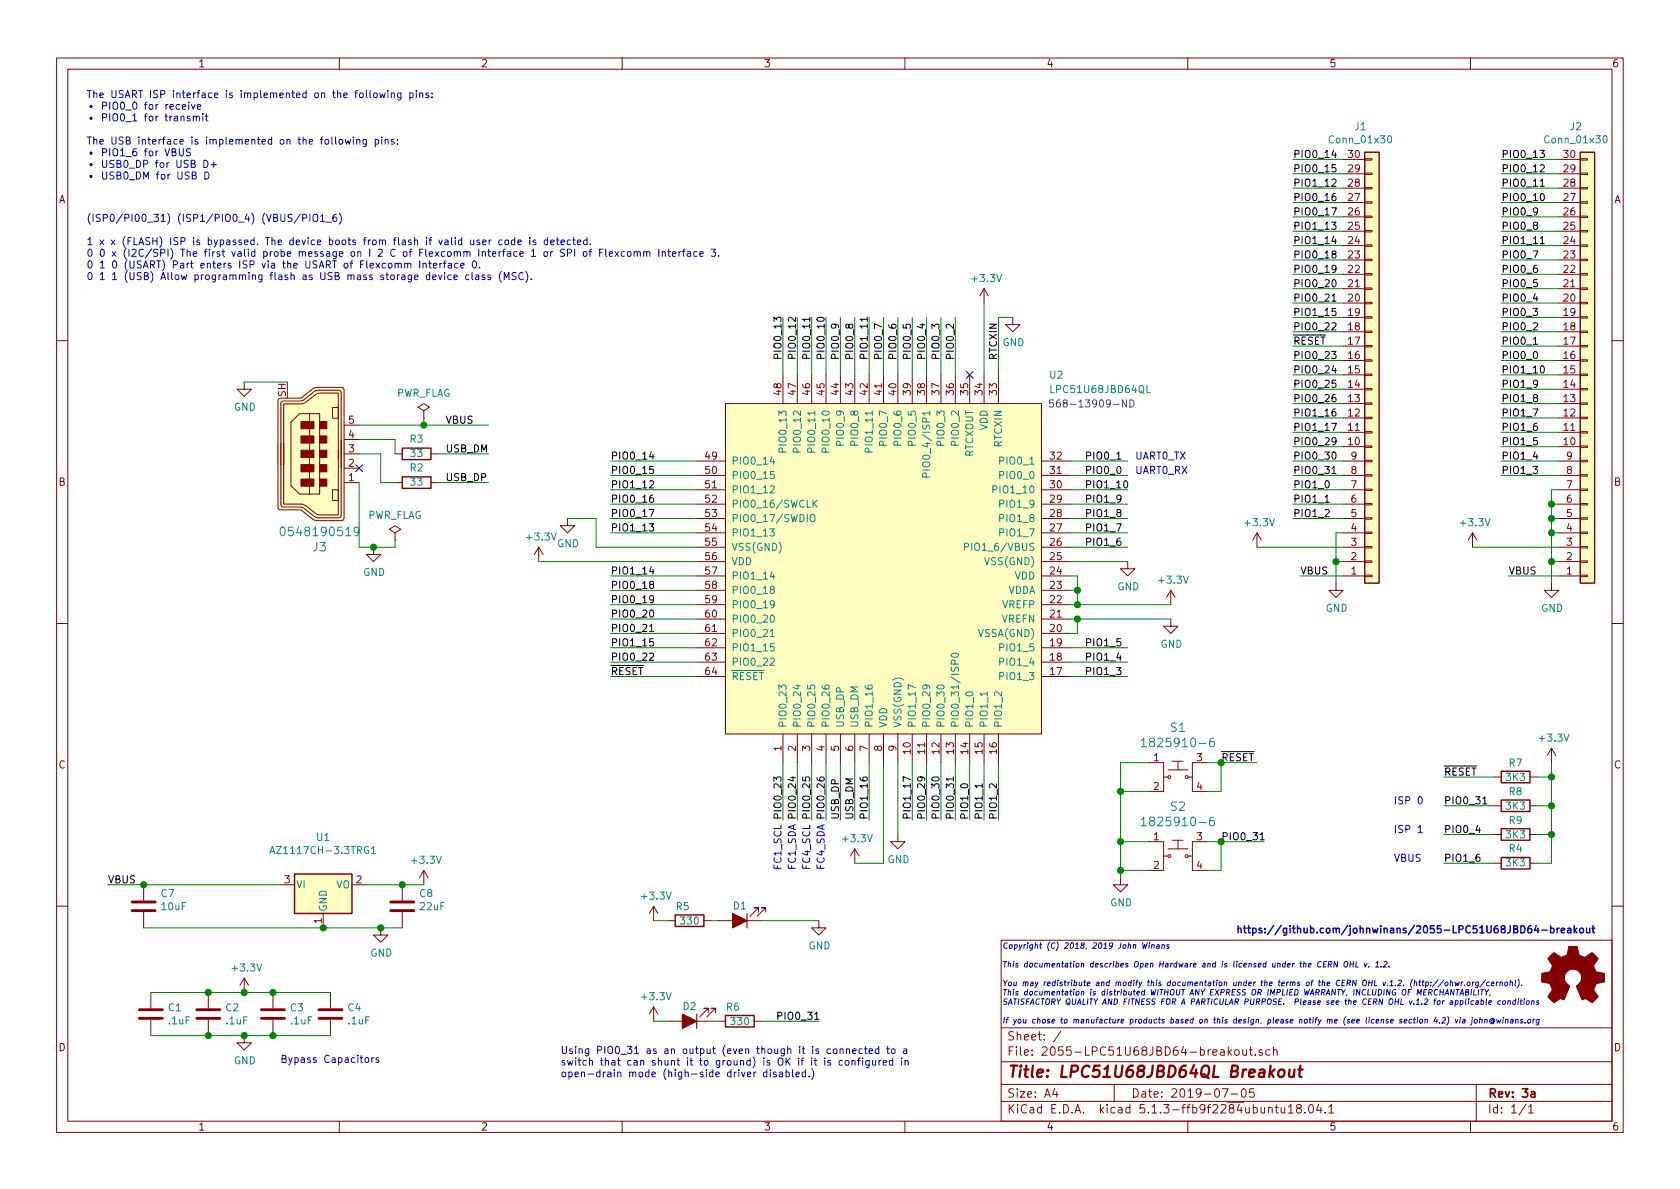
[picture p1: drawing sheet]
EESchema Schematic File Version 4
LIBS:2055-LPC51U68JBD64-breakout-cache
EELAYER 30 0
EELAYER END
$Descr A4 11693 8268
encoding utf-8
Sheet 1 1
Title "LPC51U68JBD64QL Breakout"
Date "2019-07-05"
Rev "3a"
Comp ""
Comment1 ""
Comment2 ""
Comment3 ""
Comment4 ""
$EndDescr
$Comp
L JWlib:LPC51U68 U2
U 1 1
P 6150 3900
F 0 "U2" H 7300 5200 50  0000 L CNN
F 1 "LPC51U68JBD64QL" H 7300 5100 50  0000 L CNN
F 2 "Package_QFP:TQFP-64_10x10mm_P0.5mm" H 5150 3200 50  0001 C CNN
F 3 "" H 5150 3200 50  0001 C CNN
F 4 "568-13909-ND" H 7600 5000 50  0000 C CNN "Digi-Key_PN"
	1    6150 3900
	1    0    0    -1  
$EndComp
$Comp
L power:GND #PWR010
U 1 1
P 7850 3900
F 0 "#PWR010" H 7850 3650 50  0001 C CNN
F 1 "GND" H 7855 3727 50  0000 C CNN
F 2 "" H 7850 3900 50  0001 C CNN
F 3 "" H 7850 3900 50  0001 C CNN
	1    7850 3900
	1    0    0    -1  
$EndComp
$Comp
L power:GND #PWR016
U 1 1
P 6250 5800
F 0 "#PWR016" H 6250 5550 50  0001 C CNN
F 1 "GND" H 6255 5627 50  0000 C CNN
F 2 "" H 6250 5800 50  0001 C CNN
F 3 "" H 6250 5800 50  0001 C CNN
	1    6250 5800
	1    0    0    -1  
$EndComp
$Comp
L power:GND #PWR05
U 1 1
P 3950 3600
F 0 "#PWR05" H 3950 3350 50  0001 C CNN
F 1 "GND" H 3955 3427 50  0000 C CNN
F 2 "" H 3950 3600 50  0001 C CNN
F 3 "" H 3950 3600 50  0001 C CNN
	1    3950 3600
	1    0    0    -1  
$EndComp
$Comp
L power:GND #PWR014
U 1 1
P 8150 4300
F 0 "#PWR014" H 8150 4050 50  0001 C CNN
F 1 "GND" H 8155 4127 50  0000 C CNN
F 2 "" H 8150 4300 50  0001 C CNN
F 3 "" H 8150 4300 50  0001 C CNN
	1    8150 4300
	1    0    0    -1  
$EndComp
$Comp
L power:+3.3V #PWR013
U 1 1
P 8150 4200
F 0 "#PWR013" H 8150 4050 50  0001 C CNN
F 1 "+3.3V" H 8165 4373 50  0000 C CNN
F 2 "" H 8150 4200 50  0001 C CNN
F 3 "" H 8150 4200 50  0001 C CNN
	1    8150 4200
	1    0    0    -1  
$EndComp
$Comp
L power:+3.3V #PWR017
U 1 1
P 5950 6000
F 0 "#PWR017" H 5950 5850 50  0001 C CNN
F 1 "+3.3V" H 5965 6173 50  0000 C CNN
F 2 "" H 5950 6000 50  0001 C CNN
F 3 "" H 5950 6000 50  0001 C CNN
	1    5950 6000
	1    0    0    -1  
$EndComp
$Comp
L power:+3.3V #PWR09
U 1 1
P 3750 3900
F 0 "#PWR09" H 3750 3750 50  0001 C CNN
F 1 "+3.3V" H 3765 4073 50  0000 C CNN
F 2 "" H 3750 3900 50  0001 C CNN
F 3 "" H 3750 3900 50  0001 C CNN
	1    3750 3900
	1    0    0    -1  
$EndComp
$Comp
L power:+3.3V #PWR01
U 1 1
P 6850 2100
F 0 "#PWR01" H 6850 1950 50  0001 C CNN
F 1 "+3.3V" H 6865 2273 50  0000 C CNN
F 2 "" H 6850 2100 50  0001 C CNN
F 3 "" H 6850 2100 50  0001 C CNN
	1    6850 2100
	1    0    0    -1  
$EndComp
Text Label 4250 3600 0    50   ~ 0
PIO0_17
Text Label 4250 3500 0    50   ~ 0
PIO0_16
Text Label 4250 4000 0    50   ~ 0
PIO1_14
Text Label 4250 4100 0    50   ~ 0
PIO0_18
Text Label 4250 4200 0    50   ~ 0
PIO0_19
Wire Wire Line
	4850 3600 4250 3600
Wire Wire Line
	4850 3500 4250 3500
Wire Wire Line
	4850 4000 4250 4000
Wire Wire Line
	4850 4100 4250 4100
Wire Wire Line
	4850 4200 4250 4200
Text Label 4250 4300 0    50   ~ 0
PIO0_20
Text Label 4250 4400 0    50   ~ 0
PIO0_21
Text Label 4250 4500 0    50   ~ 0
PIO1_15
Text Label 4250 4600 0    50   ~ 0
PIO0_22
Text Label 4250 4700 0    50   ~ 0
~RESET~
Wire Wire Line
	4850 4300 4250 4300
Wire Wire Line
	4250 4400 4850 4400
Wire Wire Line
	4850 4500 4250 4500
Wire Wire Line
	4250 4600 4850 4600
Wire Wire Line
	4850 4700 4250 4700
Text Label 5450 5700 1    50   ~ 0
PIO0_23
Text Label 5550 5700 1    50   ~ 0
PIO0_24
Text Label 5650 5700 1    50   ~ 0
PIO0_25
Text Label 5750 5700 1    50   ~ 0
PIO0_26
Text Label 5850 5700 1    50   ~ 0
USB_DP
Text Label 5950 5700 1    50   ~ 0
USB_DM
Text Label 6050 5700 1    50   ~ 0
PIO1_16
Text Label 6350 5700 1    50   ~ 0
PIO1_17
Text Label 6450 5700 1    50   ~ 0
PIO0_29
Text Label 6550 5700 1    50   ~ 0
PIO0_30
Text Label 6650 5700 1    50   ~ 0
PIO0_31
Text Label 6750 5700 1    50   ~ 0
PIO1_0
Text Label 6850 5700 1    50   ~ 0
PIO1_1
Text Label 6950 5700 1    50   ~ 0
PIO1_2
Wire Wire Line
	6950 5300 6950 5700
Wire Wire Line
	6850 5300 6850 5700
Wire Wire Line
	6750 5300 6750 5700
Wire Wire Line
	6650 5300 6650 5700
Wire Wire Line
	6550 5300 6550 5700
Wire Wire Line
	6450 5300 6450 5700
Wire Wire Line
	6350 5300 6350 5700
Wire Wire Line
	6250 5300 6250 5800
Wire Wire Line
	6150 5300 6150 6000
Wire Wire Line
	6150 6000 5950 6000
Wire Wire Line
	6050 5300 6050 5700
Wire Wire Line
	5950 5300 5950 5700
Wire Wire Line
	5850 5300 5850 5700
Wire Wire Line
	5750 5300 5750 5700
Wire Wire Line
	5650 5300 5650 5700
Wire Wire Line
	5550 5300 5550 5700
Wire Wire Line
	5450 5300 5450 5700
Wire Wire Line
	4850 3900 3750 3900
Wire Wire Line
	4850 3800 4150 3800
Wire Wire Line
	4150 3800 4150 3600
Wire Wire Line
	4150 3600 3950 3600
Wire Wire Line
	4850 3700 4250 3700
Wire Wire Line
	4850 3400 4250 3400
Wire Wire Line
	7450 4200 7500 4200
Wire Wire Line
	7450 3900 7850 3900
Wire Wire Line
	7450 4300 7500 4300
Text Label 7550 4700 0    50   ~ 0
PIO1_3
Text Label 7550 4600 0    50   ~ 0
PIO1_4
Text Label 7550 4500 0    50   ~ 0
PIO1_5
Text Label 7550 3800 0    50   ~ 0
PIO1_6
Text Label 7550 3700 0    50   ~ 0
PIO1_7
Text Label 7550 3600 0    50   ~ 0
PIO1_8
Text Label 7550 3500 0    50   ~ 0
PIO1_9
Text Label 7550 3400 0    50   ~ 0
PIO1_10
Text Label 7550 3300 0    50   ~ 0
PIO0_0
Text Label 7550 3200 0    50   ~ 0
PIO0_1
Wire Wire Line
	7450 4700 7850 4700
Wire Wire Line
	7450 4600 7850 4600
Wire Wire Line
	7450 4500 7850 4500
Wire Wire Line
	7450 3800 7850 3800
Wire Wire Line
	7450 3700 7850 3700
Wire Wire Line
	7450 3600 7850 3600
Wire Wire Line
	7450 3500 7850 3500
Wire Wire Line
	7450 3400 7850 3400
Wire Wire Line
	7450 3300 7850 3300
Wire Wire Line
	7450 3200 7850 3200
Text Label 6950 2500 1    50   ~ 0
RTCXIN
Text Label 6650 2500 1    50   ~ 0
PIO0_2
Text Label 6550 2500 1    50   ~ 0
PIO0_3
Text Label 6450 2500 1    50   ~ 0
PIO0_4
Text Label 6350 2500 1    50   ~ 0
PIO0_5
Text Label 6250 2500 1    50   ~ 0
PIO0_6
Text Label 6150 2500 1    50   ~ 0
PIO0_7
Text Label 6050 2500 1    50   ~ 0
PIO1_11
Text Label 5950 2500 1    50   ~ 0
PIO0_8
Text Label 5850 2500 1    50   ~ 0
PIO0_9
Text Label 5750 2500 1    50   ~ 0
PIO0_10
Text Label 5650 2500 1    50   ~ 0
PIO0_11
Text Label 5550 2500 1    50   ~ 0
PIO0_12
Text Label 5450 2500 1    50   ~ 0
PIO0_13
Text Label 4250 3200 0    50   ~ 0
PIO0_14
Text Label 4250 3300 0    50   ~ 0
PIO0_15
Text Label 9000 1300 0    50   ~ 0
PIO1_12
Text Label 4250 3700 0    50   ~ 0
PIO1_13
Wire Wire Line
	4250 3300 4850 3300
Wire Wire Line
	4250 3200 4850 3200
Wire Wire Line
	5450 2200 5450 2600
Wire Wire Line
	5550 2200 5550 2600
Wire Wire Line
	5650 2200 5650 2600
Wire Wire Line
	5750 2200 5750 2600
Wire Wire Line
	5850 2200 5850 2600
Wire Wire Line
	5950 2200 5950 2600
Wire Wire Line
	6050 2200 6050 2600
Wire Wire Line
	6150 2200 6150 2600
Wire Wire Line
	6250 2200 6250 2600
Wire Wire Line
	6350 2200 6350 2600
Wire Wire Line
	6450 2200 6450 2600
Wire Wire Line
	6550 2200 6550 2600
Wire Wire Line
	6650 2200 6650 2600
Wire Wire Line
	6850 2100 6850 2600
$Comp
L Connector_Generic:Conn_01x30 J1
U 1 1
P 9550 2600
F 0 "J1" H 9470 875 50  0000 C CNN
F 1 "Conn_01x30" H 9470 966 50  0000 C CNN
F 2 "Connector_PinHeader_2.54mm:PinHeader_1x30_P2.54mm_Vertical" H 9550 2600 50  0001 C CNN
F 3 "~" H 9550 2600 50  0001 C CNN
F 4 "S1211EC-30-ND" H 9550 2600 50  0001 C CNN "Digi-Key_PN"
	1    9550 2600
	1    0    0    1   
$EndComp
$Comp
L Connector_Generic:Conn_01x30 J2
U 1 1
P 11050 2600
F 0 "J2" H 10970 875 50  0000 C CNN
F 1 "Conn_01x30" H 10970 966 50  0000 C CNN
F 2 "Connector_PinHeader_2.54mm:PinHeader_1x30_P2.54mm_Vertical" H 11050 2600 50  0001 C CNN
F 3 "~" H 11050 2600 50  0001 C CNN
F 4 "S1211EC-30-ND" H 11050 2600 50  0001 C CNN "Digi-Key_PN"
	1    11050 2600
	1    0    0    1   
$EndComp
$Comp
L Device:C C?
U 1 1
P 1450 7050
AR Path="/5BBE5CCD/5BBEC62A" Ref="C?"  Part="1" 
AR Path="/5BBEC62A" Ref="C2"  Part="1" 
AR Path="/5CF9559A/5BBEC62A" Ref="C?"  Part="1" 
F 0 "C2" H 1565 7096 50  0000 L CNN
F 1 ".1uF" H 1565 7005 50  0000 L CNN
F 2 "Capacitor_SMD:C_0603_1608Metric_Pad1.05x0.95mm_HandSolder" H 1488 6900 50  0001 C CNN
F 3 "~" H 1450 7050 50  0001 C CNN
F 4 "445-6854-1-ND" H 1450 7050 50  0001 C CNN "Digi-Key_PN"
	1    1450 7050
	1    0    0    -1  
$EndComp
$Comp
L Device:C C?
U 1 1
P 1900 7050
AR Path="/5BBE5CCD/5BBEC632" Ref="C?"  Part="1" 
AR Path="/5BBEC632" Ref="C3"  Part="1" 
AR Path="/5CF9559A/5BBEC632" Ref="C?"  Part="1" 
F 0 "C3" H 2015 7096 50  0000 L CNN
F 1 ".1uF" H 2015 7005 50  0000 L CNN
F 2 "Capacitor_SMD:C_0603_1608Metric_Pad1.05x0.95mm_HandSolder" H 1938 6900 50  0001 C CNN
F 3 "~" H 1900 7050 50  0001 C CNN
F 4 "445-6854-1-ND" H 1900 7050 50  0001 C CNN "Digi-Key_PN"
	1    1900 7050
	1    0    0    -1  
$EndComp
$Comp
L Device:C C?
U 1 1
P 2300 7050
AR Path="/5BBE5CCD/5BBEC63A" Ref="C?"  Part="1" 
AR Path="/5BBEC63A" Ref="C4"  Part="1" 
AR Path="/5CF9559A/5BBEC63A" Ref="C?"  Part="1" 
F 0 "C4" H 2415 7096 50  0000 L CNN
F 1 ".1uF" H 2415 7005 50  0000 L CNN
F 2 "Capacitor_SMD:C_0603_1608Metric_Pad1.05x0.95mm_HandSolder" H 2338 6900 50  0001 C CNN
F 3 "~" H 2300 7050 50  0001 C CNN
F 4 "445-6854-1-ND" H 2300 7050 50  0001 C CNN "Digi-Key_PN"
	1    2300 7050
	1    0    0    -1  
$EndComp
$Comp
L power:+3.3V #PWR?
U 1 1
P 1700 6900
AR Path="/5BBE5CCD/5BBEC647" Ref="#PWR?"  Part="1" 
AR Path="/5BBEC647" Ref="#PWR02"  Part="1" 
AR Path="/5CF9559A/5BBEC647" Ref="#PWR?"  Part="1" 
F 0 "#PWR02" H 1700 6750 50  0001 C CNN
F 1 "+3.3V" H 1715 7073 50  0000 C CNN
F 2 "" H 1700 6900 50  0001 C CNN
F 3 "" H 1700 6900 50  0001 C CNN
	1    1700 6900
	1    0    0    -1  
$EndComp
$Comp
L power:GND #PWR?
U 1 1
P 1700 7200
AR Path="/5BBE5CCD/5BBEC64F" Ref="#PWR?"  Part="1" 
AR Path="/5BBEC64F" Ref="#PWR03"  Part="1" 
AR Path="/5CF9559A/5BBEC64F" Ref="#PWR?"  Part="1" 
F 0 "#PWR03" H 1700 6950 50  0001 C CNN
F 1 "GND" H 1705 7027 50  0000 C CNN
F 2 "" H 1700 7200 50  0001 C CNN
F 3 "" H 1700 7200 50  0001 C CNN
	1    1700 7200
	1    0    0    -1  
$EndComp
Text Notes 1950 7400 0    50   ~ 0
Bypass Capacitors
Text Notes 6975 7125 0    39   Italic 0
Copyright (C) 2018, 2019 John Winans\n\nThis documentation describes Open Hardware and is licensed under the CERN OHL v. 1.2.\n\nYou may redistribute and modify this documentation under the terms of the CERN OHL v.1.2. (http://ohwr.org/cernohl). \nThis documentation is distributed WITHOUT ANY EXPRESS OR IMPLIED WARRANTY, INCLUDING OF MERCHANTABILITY, \nSATISFACTORY QUALITY AND FITNESS FOR A PARTICULAR PURPOSE.  Please see the CERN OHL v.1.2 for applicable conditions\n\nIf you chose to manufacture products based on this design, please notify me (see license section 4.2) via john@winans.org\n
Text Notes 600  1250 0    50   ~ 0
The USART ISP interface is implemented on the following pins:\n• PIO0_0 for receive\n• PIO0_1 for transmit\n\nThe USB interface is implemented on the following pins:\n• PIO1_6 for VBUS\n• USB0_DP for USB D+\n• USB0_DM for USB D
$Comp
L Device:R R?
U 1 1
P 2900 3350
AR Path="/5BBE5CCD/5BC373D6" Ref="R?"  Part="1" 
AR Path="/5BC373D6" Ref="R2"  Part="1" 
AR Path="/5CF9559A/5BC373D6" Ref="R?"  Part="1" 
F 0 "R2" V 3000 3350 50  0000 C CNN
F 1 "33" V 2900 3350 50  0000 C CNN
F 2 "Resistor_SMD:R_0603_1608Metric_Pad1.05x0.95mm_HandSolder" V 2830 3350 50  0001 C CNN
F 3 "~" H 2900 3350 50  0001 C CNN
F 4 "311-33.0HRCT-ND" H 2900 3350 50  0001 C CNN "Digi-Key_PN"
	1    2900 3350
	0    -1   -1   0   
$EndComp
$Comp
L Device:R R?
U 1 1
P 2900 3150
AR Path="/5BBE5CCD/5BC375C1" Ref="R?"  Part="1" 
AR Path="/5BC375C1" Ref="R3"  Part="1" 
AR Path="/5CF9559A/5BC375C1" Ref="R?"  Part="1" 
F 0 "R3" V 3000 3150 50  0000 C CNN
F 1 "33" V 2900 3150 50  0000 C CNN
F 2 "Resistor_SMD:R_0603_1608Metric_Pad1.05x0.95mm_HandSolder" V 2830 3150 50  0001 C CNN
F 3 "~" H 2900 3150 50  0001 C CNN
F 4 "311-33.0HRCT-ND" H 2900 3150 50  0001 C CNN "Digi-Key_PN"
	1    2900 3150
	0    -1   -1   0   
$EndComp
$Comp
L Device:R R?
U 1 1
P 10550 6000
AR Path="/5BBE5CCD/5BC3D867" Ref="R?"  Part="1" 
AR Path="/5BC3D867" Ref="R4"  Part="1" 
AR Path="/5CF9559A/5BC3D867" Ref="R?"  Part="1" 
F 0 "R4" V 10650 6000 50  0000 C CNN
F 1 "3K3" V 10550 6000 50  0000 C CNN
F 2 "Resistor_SMD:R_0603_1608Metric_Pad1.05x0.95mm_HandSolder" V 10480 6000 50  0001 C CNN
F 3 "~" H 10550 6000 50  0001 C CNN
F 4 "311-3.30KHRCT-ND" H 10550 6000 50  0001 C CNN "Digi-Key_PN"
	1    10550 6000
	0    -1   -1   0   
$EndComp
Text Label 3100 3350 0    50   ~ 0
USB_DP
Text Label 3100 3150 0    50   ~ 0
USB_DM
Wire Wire Line
	3050 3150 3400 3150
Wire Wire Line
	3050 3350 3400 3350
Text Label 10050 6000 0    50   ~ 0
PIO1_6
$Comp
L power:GND #PWR06
U 1 1
P 2600 3800
F 0 "#PWR06" H 2600 3550 50  0001 C CNN
F 1 "GND" H 2605 3627 50  0000 C CNN
F 2 "" H 2600 3800 50  0001 C CNN
F 3 "" H 2600 3800 50  0001 C CNN
	1    2600 3800
	1    0    0    -1  
$EndComp
Text Label 3100 2950 0    50   ~ 0
VBUS
$Comp
L Device:LED_ALT D?
U 1 1
P 5150 6400
AR Path="/5BBE5CCD/5BCE6F1D" Ref="D?"  Part="1" 
AR Path="/5BCE6F1D" Ref="D1"  Part="1" 
AR Path="/5CF9559A/5BCE6F1D" Ref="D?"  Part="1" 
F 0 "D1" H 5150 6300 50  0000 C CNN
F 1 "LED_ALT" H 5142 6236 50  0001 C CNN
F 2 "LED_SMD:LED_0603_1608Metric_Pad1.05x0.95mm_HandSolder" H 5150 6400 50  0001 C CNN
F 3 "~" H 5150 6400 50  0001 C CNN
F 4 "732-12017-1-ND" H 5150 6400 50  0001 C CNN "Digi-Key_PN"
	1    5150 6400
	-1   0    0    1   
$EndComp
$Comp
L Device:R R?
U 1 1
P 4800 6400
AR Path="/5BBE5CCD/5BCE6F25" Ref="R?"  Part="1" 
AR Path="/5BCE6F25" Ref="R5"  Part="1" 
AR Path="/5CF9559A/5BCE6F25" Ref="R?"  Part="1" 
F 0 "R5" V 4700 6300 50  0000 L CNN
F 1 "330" V 4800 6400 50  0000 C CNN
F 2 "Resistor_SMD:R_0603_1608Metric_Pad1.05x0.95mm_HandSolder" V 4730 6400 50  0001 C CNN
F 3 "~" H 4800 6400 50  0001 C CNN
F 4 "311-330HRCT-ND" H 4800 6400 50  0001 C CNN "Digi-Key_PN"
	1    4800 6400
	0    1    1    0   
$EndComp
$Comp
L power:+3.3V #PWR019
U 1 1
P 4550 6400
F 0 "#PWR019" H 4550 6250 50  0001 C CNN
F 1 "+3.3V" H 4565 6573 50  0000 C CNN
F 2 "" H 4550 6400 50  0001 C CNN
F 3 "" H 4550 6400 50  0001 C CNN
	1    4550 6400
	1    0    0    -1  
$EndComp
Wire Wire Line
	4550 6400 4650 6400
Wire Wire Line
	5300 6400 5700 6400
$Comp
L power:GND #PWR020
U 1 1
P 5700 6400
F 0 "#PWR020" H 5700 6150 50  0001 C CNN
F 1 "GND" H 5705 6227 50  0000 C CNN
F 2 "" H 5700 6400 50  0001 C CNN
F 3 "" H 5700 6400 50  0001 C CNN
	1    5700 6400
	1    0    0    -1  
$EndComp
Text Notes 600  1950 0    50   ~ 0
(ISP0/PI00_31) (ISP1/PIO0_4) (VBUS/PIO1_6)\n\n1 x x (FLASH) ISP is bypassed. The device boots from flash if valid user code is detected.\n0 0 x (I2C/SPI) The first valid probe message on I 2 C of Flexcomm Interface 1 or SPI of Flexcomm Interface 3.\n0 1 0 (USART) Part enters ISP via the USART of Flexcomm Interface 0.\n0 1 1 (USB) Allow programming flash as USB mass storage device class (MSC).
$Comp
L power:+3.3V #PWR015
U 1 1
P 10800 5300
F 0 "#PWR015" H 10800 5150 50  0001 C CNN
F 1 "+3.3V" H 10815 5473 50  0000 C CNN
F 2 "" H 10800 5300 50  0001 C CNN
F 3 "" H 10800 5300 50  0001 C CNN
	1    10800 5300
	1    0    0    -1  
$EndComp
Text Label 9000 1100 0    50   ~ 0
PIO0_14
Wire Wire Line
	9000 1100 9350 1100
Text Label 9000 1200 0    50   ~ 0
PIO0_15
Wire Wire Line
	9000 1200 9350 1200
Text Label 4250 3400 0    50   ~ 0
PIO1_12
Text Label 9000 1500 0    50   ~ 0
PIO0_17
Text Label 9000 1400 0    50   ~ 0
PIO0_16
Text Label 9000 1600 0    50   ~ 0
PIO1_13
Text Label 9000 1700 0    50   ~ 0
PIO1_14
Text Label 9000 1800 0    50   ~ 0
PIO0_18
Text Label 9000 1900 0    50   ~ 0
PIO0_19
Text Label 9000 2000 0    50   ~ 0
PIO0_20
Text Label 9000 2100 0    50   ~ 0
PIO0_21
Text Label 9000 2200 0    50   ~ 0
PIO1_15
Text Label 9000 2300 0    50   ~ 0
PIO0_22
Text Label 9000 2400 0    50   ~ 0
~RESET~
Wire Wire Line
	9000 1300 9350 1300
Text Label 9000 2500 0    50   ~ 0
PIO0_23
Text Label 9000 2600 0    50   ~ 0
PIO0_24
Text Label 9000 2700 0    50   ~ 0
PIO0_25
Text Label 9000 2800 0    50   ~ 0
PIO0_26
Text Label 9000 2900 0    50   ~ 0
PIO1_16
Text Label 9000 3000 0    50   ~ 0
PIO1_17
Text Label 9000 3100 0    50   ~ 0
PIO0_29
Text Label 9000 3200 0    50   ~ 0
PIO0_30
Text Label 9000 3300 0    50   ~ 0
PIO0_31
Text Label 9000 3400 0    50   ~ 0
PIO1_0
Text Label 9000 3500 0    50   ~ 0
PIO1_1
Text Label 9000 3600 0    50   ~ 0
PIO1_2
$Comp
L Device:C C?
U 1 1
P 1050 7050
AR Path="/5BBE5CCD/5BDADD44" Ref="C?"  Part="1" 
AR Path="/5BDADD44" Ref="C1"  Part="1" 
AR Path="/5CF9559A/5BDADD44" Ref="C?"  Part="1" 
F 0 "C1" H 1165 7096 50  0000 L CNN
F 1 ".1uF" H 1165 7005 50  0000 L CNN
F 2 "Capacitor_SMD:C_0603_1608Metric_Pad1.05x0.95mm_HandSolder" H 1088 6900 50  0001 C CNN
F 3 "~" H 1050 7050 50  0001 C CNN
F 4 "445-6854-1-ND" H 1050 7050 50  0001 C CNN "Digi-Key_PN"
	1    1050 7050
	1    0    0    -1  
$EndComp
Text Label 10450 2300 0    50   ~ 0
PIO0_2
Text Label 10450 2200 0    50   ~ 0
PIO0_3
Text Label 10450 2100 0    50   ~ 0
PIO0_4
Text Label 10450 2000 0    50   ~ 0
PIO0_5
Text Label 10450 1900 0    50   ~ 0
PIO0_6
Text Label 10450 1800 0    50   ~ 0
PIO0_7
Text Label 10450 1700 0    50   ~ 0
PIO1_11
Text Label 10450 1600 0    50   ~ 0
PIO0_8
Text Label 10450 1500 0    50   ~ 0
PIO0_9
Text Label 10450 1400 0    50   ~ 0
PIO0_10
Text Label 10450 1300 0    50   ~ 0
PIO0_11
Text Label 10450 1200 0    50   ~ 0
PIO0_12
Text Label 10450 1100 0    50   ~ 0
PIO0_13
Wire Wire Line
	10850 1100 10450 1100
Wire Wire Line
	9350 1400 9000 1400
Wire Wire Line
	10850 1300 10450 1300
Wire Wire Line
	10850 1400 10450 1400
Wire Wire Line
	10850 1500 10450 1500
Wire Wire Line
	10850 1600 10450 1600
Wire Wire Line
	10850 1700 10450 1700
Wire Wire Line
	10850 1800 10450 1800
Wire Wire Line
	10850 1900 10450 1900
Wire Wire Line
	10850 2000 10450 2000
Wire Wire Line
	10850 2100 10450 2100
Wire Wire Line
	10850 2200 10450 2200
Wire Wire Line
	10850 2300 10450 2300
Text Label 10450 3000 0    50   ~ 0
PIO1_6
Text Label 10450 2900 0    50   ~ 0
PIO1_7
Text Label 10450 2800 0    50   ~ 0
PIO1_8
Text Label 10450 2700 0    50   ~ 0
PIO1_9
Text Label 10450 2600 0    50   ~ 0
PIO1_10
Text Label 10450 2500 0    50   ~ 0
PIO0_0
Text Label 10450 2400 0    50   ~ 0
PIO0_1
Wire Wire Line
	10450 3000 10850 3000
Wire Wire Line
	10450 2900 10850 2900
Wire Wire Line
	10450 2800 10850 2800
Wire Wire Line
	10450 2700 10850 2700
Wire Wire Line
	10450 2600 10850 2600
Wire Wire Line
	10450 2500 10850 2500
Wire Wire Line
	10450 2400 10850 2400
Text Label 10450 3300 0    50   ~ 0
PIO1_3
Text Label 10450 3200 0    50   ~ 0
PIO1_4
Text Label 10450 3100 0    50   ~ 0
PIO1_5
Wire Wire Line
	10450 3300 10850 3300
Wire Wire Line
	10450 3200 10850 3200
Wire Wire Line
	10450 3100 10850 3100
Text Label 9050 4000 0    50   ~ 0
VBUS
Text Label 10500 4000 0    50   ~ 0
VBUS
Wire Wire Line
	10850 4000 10500 4000
Wire Wire Line
	9350 4000 9050 4000
Wire Wire Line
	10850 3900 10800 3900
Wire Wire Line
	10800 3900 10800 4050
Wire Wire Line
	9350 3900 9300 3900
Wire Wire Line
	9300 3900 9300 4050
$Comp
L power:GND #PWR011
U 1 1
P 9300 4050
F 0 "#PWR011" H 9300 3800 50  0001 C CNN
F 1 "GND" H 9305 3877 50  0000 C CNN
F 2 "" H 9300 4050 50  0001 C CNN
F 3 "" H 9300 4050 50  0001 C CNN
	1    9300 4050
	1    0    0    -1  
$EndComp
$Comp
L power:GND #PWR012
U 1 1
P 10800 4050
F 0 "#PWR012" H 10800 3800 50  0001 C CNN
F 1 "GND" H 10805 3877 50  0000 C CNN
F 2 "" H 10800 4050 50  0001 C CNN
F 3 "" H 10800 4050 50  0001 C CNN
	1    10800 4050
	1    0    0    -1  
$EndComp
Wire Wire Line
	10850 3800 10250 3800
$Comp
L power:+3.3V #PWR08
U 1 1
P 10250 3800
F 0 "#PWR08" H 10250 3650 50  0001 C CNN
F 1 "+3.3V" H 10265 3973 50  0000 C CNN
F 2 "" H 10250 3800 50  0001 C CNN
F 3 "" H 10250 3800 50  0001 C CNN
	1    10250 3800
	1    0    0    -1  
$EndComp
Wire Wire Line
	9350 3800 8750 3800
$Comp
L power:+3.3V #PWR07
U 1 1
P 8750 3800
F 0 "#PWR07" H 8750 3650 50  0001 C CNN
F 1 "+3.3V" H 8765 3973 50  0000 C CNN
F 2 "" H 8750 3800 50  0001 C CNN
F 3 "" H 8750 3800 50  0001 C CNN
	1    8750 3800
	1    0    0    -1  
$EndComp
Wire Wire Line
	9300 3900 9300 3700
Wire Wire Line
	9300 3700 9350 3700
Connection ~ 9300 3900
Wire Wire Line
	10800 3900 10800 3700
Wire Wire Line
	10800 3700 10850 3700
Connection ~ 10800 3900
Wire Wire Line
	10800 3700 10800 3600
Wire Wire Line
	10800 3400 10850 3400
Connection ~ 10800 3700
Wire Wire Line
	10850 3500 10800 3500
Connection ~ 10800 3500
Wire Wire Line
	10800 3500 10800 3400
Wire Wire Line
	10850 3600 10800 3600
Connection ~ 10800 3600
Wire Wire Line
	10800 3600 10800 3500
Text Notes 5450 6050 1    50   ~ 0
FC1_SCL
Text Notes 5550 6050 1    50   ~ 0
FC1_SDA
Text Notes 5650 6050 1    50   ~ 0
FC4_SCL
Text Notes 5750 6050 1    50   ~ 0
FC4_SDA
$Comp
L power:GND #PWR04
U 1 1
P 7050 2200
F 0 "#PWR04" H 7050 1950 50  0001 C CNN
F 1 "GND" H 7055 2027 50  0000 C CNN
F 2 "" H 7050 2200 50  0001 C CNN
F 3 "" H 7050 2200 50  0001 C CNN
	1    7050 2200
	1    0    0    -1  
$EndComp
NoConn ~ 6750 2600
$Comp
L Device:R R?
U 1 1
P 10550 5400
AR Path="/5BBE5CCD/5CF65221" Ref="R?"  Part="1" 
AR Path="/5CF65221" Ref="R7"  Part="1" 
AR Path="/5CF9559A/5CF65221" Ref="R?"  Part="1" 
F 0 "R7" V 10450 5400 50  0000 C CNN
F 1 "3K3" V 10550 5400 50  0000 C CNN
F 2 "Resistor_SMD:R_0603_1608Metric_Pad1.05x0.95mm_HandSolder" V 10480 5400 50  0001 C CNN
F 3 "~" H 10550 5400 50  0001 C CNN
F 4 "311-3.30KHRCT-ND" H 10550 5400 50  0001 C CNN "Digi-Key_PN"
	1    10550 5400
	0    1    1    0   
$EndComp
$Comp
L Device:R R?
U 1 1
P 10550 5600
AR Path="/5BBE5CCD/5CF77FF7" Ref="R?"  Part="1" 
AR Path="/5CF77FF7" Ref="R8"  Part="1" 
AR Path="/5CF9559A/5CF77FF7" Ref="R?"  Part="1" 
F 0 "R8" V 10450 5600 50  0000 C CNN
F 1 "3K3" V 10550 5600 50  0000 C CNN
F 2 "Resistor_SMD:R_0603_1608Metric_Pad1.05x0.95mm_HandSolder" V 10480 5600 50  0001 C CNN
F 3 "~" H 10550 5600 50  0001 C CNN
F 4 "311-3.30KHRCT-ND" H 10550 5600 50  0001 C CNN "Digi-Key_PN"
	1    10550 5600
	0    1    1    0   
$EndComp
Wire Wire Line
	9350 1500 9000 1500
Wire Wire Line
	9350 1600 9000 1600
Wire Wire Line
	9350 1700 9000 1700
Wire Wire Line
	9350 1800 9000 1800
Wire Wire Line
	9350 1900 9000 1900
Wire Wire Line
	9350 2000 9000 2000
Wire Wire Line
	9350 2100 9000 2100
Wire Wire Line
	9350 2200 9000 2200
Wire Wire Line
	9350 2300 9000 2300
Wire Wire Line
	9350 2400 9000 2400
Wire Wire Line
	9350 2500 9000 2500
Wire Wire Line
	9350 2600 9000 2600
Wire Wire Line
	9350 2700 9000 2700
Wire Wire Line
	9350 2800 9000 2800
Wire Wire Line
	9350 2900 9000 2900
Wire Wire Line
	9350 3000 9000 3000
Wire Wire Line
	9350 3100 9000 3100
Wire Wire Line
	9350 3200 9000 3200
Wire Wire Line
	9350 3300 9000 3300
Wire Wire Line
	9350 3400 9000 3400
Wire Wire Line
	9350 3500 9000 3500
Wire Wire Line
	9350 3600 9000 3600
Wire Wire Line
	10850 1200 10450 1200
Wire Wire Line
	2500 3350 2500 3800
Wire Wire Line
	2500 3050 2750 3050
Wire Wire Line
	2750 3050 2750 3150
Wire Wire Line
	2500 3150 2650 3150
Wire Wire Line
	2650 3150 2650 3350
Wire Wire Line
	2650 3350 2750 3350
NoConn ~ 2500 3250
$Comp
L power:PWR_FLAG #FLG02
U 1 1
P 2750 3750
F 0 "#FLG02" H 2750 3825 50  0001 C CNN
F 1 "PWR_FLAG" H 2750 3924 50  0000 C CNN
F 2 "" H 2750 3750 50  0001 C CNN
F 3 "~" H 2750 3750 50  0001 C CNN
	1    2750 3750
	1    0    0    -1  
$EndComp
Wire Wire Line
	2500 3800 2600 3800
Wire Wire Line
	2750 3800 2750 3750
$Comp
L power:PWR_FLAG #FLG01
U 1 1
P 2950 2900
F 0 "#FLG01" H 2950 2975 50  0001 C CNN
F 1 "PWR_FLAG" H 2950 3074 50  0000 C CNN
F 2 "" H 2950 2900 50  0001 C CNN
F 3 "~" H 2950 2900 50  0001 C CNN
	1    2950 2900
	1    0    0    -1  
$EndComp
Wire Wire Line
	2950 2900 2950 2950
Connection ~ 2950 2950
Wire Wire Line
	2950 2950 3400 2950
$Comp
L Regulator_Linear:AZ1117-3.3 U?
U 1 1
P 2250 6150
AR Path="/5D1A4D20/5D1BCEB9" Ref="U?"  Part="1" 
AR Path="/5D1BCEB9" Ref="U1"  Part="1" 
AR Path="/5CF9559A/5D1BCEB9" Ref="U?"  Part="1" 
F 0 "U1" H 2250 6482 50  0000 C CNN
F 1 "AZ1117CH-3.3TRG1" H 2250 6391 50  0000 C CNN
F 2 "Package_TO_SOT_SMD:SOT-223-3_TabPin2" H 2250 6400 50  0001 C CIN
F 3 "https://www.diodes.com/assets/Datasheets/AZ1117.pdf" H 2250 6150 50  0001 C CNN
F 4 "AZ1117CH-3.3TRG1DICT-ND" H 2250 6150 50  0001 C CNN "Digi-Key_PN"
	1    2250 6150
	1    0    0    -1  
$EndComp
$Comp
L Device:C C?
U 1 1
P 1000 6300
AR Path="/5D1A4D20/5D1BCEC1" Ref="C?"  Part="1" 
AR Path="/5D1BCEC1" Ref="C7"  Part="1" 
AR Path="/5CF9559A/5D1BCEC1" Ref="C?"  Part="1" 
F 0 "C7" H 1115 6391 50  0000 L CNN
F 1 "10uF" H 1115 6300 50  0000 L CNN
F 2 "Capacitor_SMD:C_0805_2012Metric_Pad1.15x1.40mm_HandSolder" H 1038 6150 50  0001 C CNN
F 3 "~" H 1000 6300 50  0001 C CNN
F 4 "1276-6455-1-ND" H 1000 6300 50  0001 C CNN "Digi-Key_PN"
	1    1000 6300
	1    0    0    -1  
$EndComp
$Comp
L Device:C C?
U 1 1
P 2800 6300
AR Path="/5D1A4D20/5D1BCEC9" Ref="C?"  Part="1" 
AR Path="/5D1BCEC9" Ref="C8"  Part="1" 
AR Path="/5CF9559A/5D1BCEC9" Ref="C?"  Part="1" 
F 0 "C8" H 2915 6391 50  0000 L CNN
F 1 "22uF" H 2915 6300 50  0000 L CNN
F 2 "Capacitor_SMD:C_0805_2012Metric_Pad1.15x1.40mm_HandSolder" H 2838 6150 50  0001 C CNN
F 3 "~" H 2800 6300 50  0001 C CNN
F 4 "1276-6780-1-ND" H 2800 6300 50  0001 C CNN "Digi-Key_PN"
	1    2800 6300
	1    0    0    -1  
$EndComp
$Comp
L power:GND #PWR?
U 1 1
P 2650 6450
AR Path="/5D1A4D20/5D1BCED7" Ref="#PWR?"  Part="1" 
AR Path="/5D1BCED7" Ref="#PWR0101"  Part="1" 
AR Path="/5CF9559A/5D1BCED7" Ref="#PWR?"  Part="1" 
F 0 "#PWR0101" H 2650 6200 50  0001 C CNN
F 1 "GND" H 2655 6277 50  0000 C CNN
F 2 "" H 2650 6450 50  0001 C CNN
F 3 "" H 2650 6450 50  0001 C CNN
	1    2650 6450
	1    0    0    -1  
$EndComp
$Comp
L power:+3.3V #PWR?
U 1 1
P 2950 6150
AR Path="/5D1A4D20/5D1BCEDF" Ref="#PWR?"  Part="1" 
AR Path="/5D1BCEDF" Ref="#PWR0102"  Part="1" 
AR Path="/5CF9559A/5D1BCEDF" Ref="#PWR?"  Part="1" 
F 0 "#PWR0102" H 2950 6000 50  0001 C CNN
F 1 "+3.3V" H 2965 6323 50  0000 C CNN
F 2 "" H 2950 6150 50  0001 C CNN
F 3 "" H 2950 6150 50  0001 C CNN
	1    2950 6150
	1    0    0    -1  
$EndComp
Text Label 750  6150 0    50   ~ 0
VBUS
$Comp
L Device:R R?
U 1 1
P 10550 5800
AR Path="/5BBE5CCD/5D2D52EA" Ref="R?"  Part="1" 
AR Path="/5D2D52EA" Ref="R9"  Part="1" 
AR Path="/5CF9559A/5D2D52EA" Ref="R?"  Part="1" 
F 0 "R9" V 10450 5800 50  0000 C CNN
F 1 "3K3" V 10550 5800 50  0000 C CNN
F 2 "Resistor_SMD:R_0603_1608Metric_Pad1.05x0.95mm_HandSolder" V 10480 5800 50  0001 C CNN
F 3 "~" H 10550 5800 50  0001 C CNN
F 4 "311-3.30KHRCT-ND" H 10550 5800 50  0001 C CNN "Digi-Key_PN"
	1    10550 5800
	0    1    1    0   
$EndComp
Wire Wire Line
	10800 5300 10800 5400
Wire Wire Line
	10800 5800 10700 5800
Wire Wire Line
	10700 5600 10800 5600
Connection ~ 10800 5600
Wire Wire Line
	10800 5600 10800 5800
Wire Wire Line
	10700 5400 10800 5400
Connection ~ 10800 5400
Wire Wire Line
	10800 5400 10800 5600
Text Label 10050 5600 0    50   ~ 0
PIO0_31
Text Label 10050 5800 0    50   ~ 0
PIO0_4
Wire Wire Line
	10050 5800 10400 5800
Wire Wire Line
	10050 5600 10400 5600
Wire Wire Line
	10050 5400 10400 5400
$Comp
L Graphic:Logo_Open_Hardware_Small LOGO1
U 1 1
P 10950 6800
F 0 "LOGO1" H 10950 7075 50  0001 C CNN
F 1 "Logo_Open_Hardware_Small" H 10950 6575 50  0001 C CNN
F 2 "Symbol:OSHW-Logo_5.7x6mm_SilkScreen" H 10950 6800 50  0001 C CNN
F 3 "~" H 10950 6800 50  0001 C CNN
	1    10950 6800
	1    0    0    -1  
$EndComp
Text Notes 7900 3200 0    50   ~ 0
UART0_TX
Text Notes 7900 3300 0    50   ~ 0
UART0_RX
Wire Wire Line
	6950 2200 6950 2600
Wire Wire Line
	6950 2200 7050 2200
Text Label 10050 5400 0    50   ~ 0
~RESET~
$Comp
L dk_Tactile-Switches:1825910-6 S1
U 1 1
P 8200 5400
F 0 "S1" H 8200 5747 60  0000 C CNN
F 1 "1825910-6" H 8200 5641 60  0000 C CNN
F 2 "digikey-footprints:Switch_Tactile_THT_6x6mm" H 8400 5600 60  0001 L CNN
F 3 "https://www.te.com/commerce/DocumentDelivery/DDEController?Action=srchrtrv&DocNm=1825910&DocType=Customer+Drawing&DocLang=English" H 8400 5700 60  0001 L CNN
F 4 "450-1650-ND" H 8400 5800 60  0001 L CNN "Digi-Key_PN"
F 5 "1825910-6" H 8400 5900 60  0001 L CNN "MPN"
F 6 "Switches" H 8400 6000 60  0001 L CNN "Category"
F 7 "Tactile Switches" H 8400 6100 60  0001 L CNN "Family"
F 8 "https://www.te.com/commerce/DocumentDelivery/DDEController?Action=srchrtrv&DocNm=1825910&DocType=Customer+Drawing&DocLang=English" H 8400 6200 60  0001 L CNN "DK_Datasheet_Link"
F 9 "/product-detail/en/te-connectivity-alcoswitch-switches/1825910-6/450-1650-ND/1632536" H 8400 6300 60  0001 L CNN "DK_Detail_Page"
F 10 "SWITCH TACTILE SPST-NO 0.05A 24V" H 8400 6400 60  0001 L CNN "Description"
F 11 "TE Connectivity ALCOSWITCH Switches" H 8400 6500 60  0001 L CNN "Manufacturer"
F 12 "Active" H 8400 6600 60  0001 L CNN "Status"
	1    8200 5400
	1    0    0    -1  
$EndComp
$Comp
L dk_Tactile-Switches:1825910-6 S2
U 1 1
P 8200 5950
F 0 "S2" H 8200 6297 60  0000 C CNN
F 1 "1825910-6" H 8200 6191 60  0000 C CNN
F 2 "digikey-footprints:Switch_Tactile_THT_6x6mm" H 8400 6150 60  0001 L CNN
F 3 "https://www.te.com/commerce/DocumentDelivery/DDEController?Action=srchrtrv&DocNm=1825910&DocType=Customer+Drawing&DocLang=English" H 8400 6250 60  0001 L CNN
F 4 "450-1650-ND" H 8400 6350 60  0001 L CNN "Digi-Key_PN"
F 5 "1825910-6" H 8400 6450 60  0001 L CNN "MPN"
F 6 "Switches" H 8400 6550 60  0001 L CNN "Category"
F 7 "Tactile Switches" H 8400 6650 60  0001 L CNN "Family"
F 8 "https://www.te.com/commerce/DocumentDelivery/DDEController?Action=srchrtrv&DocNm=1825910&DocType=Customer+Drawing&DocLang=English" H 8400 6750 60  0001 L CNN "DK_Datasheet_Link"
F 9 "/product-detail/en/te-connectivity-alcoswitch-switches/1825910-6/450-1650-ND/1632536" H 8400 6850 60  0001 L CNN "DK_Detail_Page"
F 10 "SWITCH TACTILE SPST-NO 0.05A 24V" H 8400 6950 60  0001 L CNN "Description"
F 11 "TE Connectivity ALCOSWITCH Switches" H 8400 7050 60  0001 L CNN "Manufacturer"
F 12 "Active" H 8400 7150 60  0001 L CNN "Status"
	1    8200 5950
	1    0    0    -1  
$EndComp
Text Label 8500 5300 0    50   ~ 0
~RESET~
Text Label 8500 5850 0    50   ~ 0
PIO0_31
$Comp
L power:GND #PWR018
U 1 1
P 7800 6100
F 0 "#PWR018" H 7800 5850 50  0001 C CNN
F 1 "GND" H 7805 5927 50  0000 C CNN
F 2 "" H 7800 6100 50  0001 C CNN
F 3 "" H 7800 6100 50  0001 C CNN
	1    7800 6100
	1    0    0    -1  
$EndComp
Wire Wire Line
	8000 6050 7800 6050
Wire Wire Line
	7800 6050 7800 6100
Wire Wire Line
	8000 5850 7800 5850
Wire Wire Line
	7800 5850 7800 6050
Connection ~ 7800 6050
Wire Wire Line
	8000 5500 7800 5500
Wire Wire Line
	7800 5500 7800 5850
Connection ~ 7800 5850
Wire Wire Line
	8000 5300 7800 5300
Wire Wire Line
	7800 5300 7800 5500
Connection ~ 7800 5500
Wire Wire Line
	8400 5300 8500 5300
Wire Wire Line
	8400 5850 8500 5850
Wire Wire Line
	8400 6050 8500 6050
Wire Wire Line
	8500 6050 8500 5850
Wire Wire Line
	8500 5300 8500 5500
Wire Wire Line
	8500 5500 8400 5500
Wire Wire Line
	8500 5300 8750 5300
Connection ~ 8500 5300
Wire Wire Line
	8500 5850 8800 5850
Connection ~ 8500 5850
$Comp
L Device:LED_ALT D?
U 1 1
P 4800 7100
AR Path="/5BBE5CCD/5CF56977" Ref="D?"  Part="1" 
AR Path="/5CF56977" Ref="D2"  Part="1" 
AR Path="/5CF9559A/5CF56977" Ref="D?"  Part="1" 
F 0 "D2" H 4800 7000 50  0000 C CNN
F 1 "LED_ALT" H 4792 6936 50  0001 C CNN
F 2 "LED_SMD:LED_0603_1608Metric_Pad1.05x0.95mm_HandSolder" H 4800 7100 50  0001 C CNN
F 3 "~" H 4800 7100 50  0001 C CNN
F 4 "732-12017-1-ND" H 4800 7100 50  0001 C CNN "Digi-Key_PN"
	1    4800 7100
	-1   0    0    1   
$EndComp
$Comp
L Device:R R?
U 1 1
P 5150 7100
AR Path="/5BBE5CCD/5CF5697F" Ref="R?"  Part="1" 
AR Path="/5CF5697F" Ref="R6"  Part="1" 
AR Path="/5CF9559A/5CF5697F" Ref="R?"  Part="1" 
F 0 "R6" V 5050 7000 50  0000 L CNN
F 1 "330" V 5150 7100 50  0000 C CNN
F 2 "Resistor_SMD:R_0603_1608Metric_Pad1.05x0.95mm_HandSolder" V 5080 7100 50  0001 C CNN
F 3 "~" H 5150 7100 50  0001 C CNN
F 4 "311-330HRCT-ND" H 5150 7100 50  0001 C CNN "Digi-Key_PN"
	1    5150 7100
	0    1    1    0   
$EndComp
$Comp
L power:+3.3V #PWR021
U 1 1
P 4550 7100
F 0 "#PWR021" H 4550 6950 50  0001 C CNN
F 1 "+3.3V" H 4565 7273 50  0000 C CNN
F 2 "" H 4550 7100 50  0001 C CNN
F 3 "" H 4550 7100 50  0001 C CNN
	1    4550 7100
	1    0    0    -1  
$EndComp
Wire Wire Line
	4550 7100 4650 7100
Text Label 5400 7100 0    50   ~ 0
PIO0_31
Wire Wire Line
	5300 7100 5700 7100
Text Notes 3900 7500 0    50   ~ 0
Using PIO0_31 as an output (even though it is connected to a\nswitch that can shunt it to ground) is OK if it is configured in\nopen-drain mode (high-side driver disabled.)
Wire Wire Line
	1050 6900 1450 6900
Wire Wire Line
	1050 7200 1450 7200
Wire Wire Line
	2550 6150 2800 6150
Wire Wire Line
	750  6150 1000 6150
Wire Wire Line
	1000 6450 2250 6450
$Comp
L dk_USB-DVI-HDMI-Connectors:0548190519 J3
U 1 1
P 2200 3150
F 0 "J3" H 2225 3802 60  0000 C CNN
F 1 "0548190519" H 2225 3696 60  0000 C CNN
F 2 "digikey-footprints:USB_Mini_B_Female_548190519" H 2400 3350 60  0001 L CNN
F 3 "https://www.molex.com/pdm_docs/sd/548190519_sd.pdf" H 2400 3450 60  0001 L CNN
F 4 "WM17115-ND" H 2400 3550 60  0001 L CNN "Digi-Key_PN"
F 5 "0548190519" H 2400 3650 60  0001 L CNN "MPN"
F 6 "Connectors, Interconnects" H 2400 3750 60  0001 L CNN "Category"
F 7 "USB, DVI, HDMI Connectors" H 2400 3850 60  0001 L CNN "Family"
F 8 "https://www.molex.com/pdm_docs/sd/548190519_sd.pdf" H 2400 3950 60  0001 L CNN "DK_Datasheet_Link"
F 9 "/product-detail/en/molex/0548190519/WM17115-ND/773802" H 2400 4050 60  0001 L CNN "DK_Detail_Page"
F 10 "CONN RCPT USB2.0 MINI B 5P R/A" H 2400 4150 60  0001 L CNN "Description"
F 11 "Molex" H 2400 4250 60  0001 L CNN "Manufacturer"
F 12 "Active" H 2400 4350 60  0001 L CNN "Status"
	1    2200 3150
	1    0    0    1   
$EndComp
Wire Wire Line
	4950 6400 5000 6400
Wire Wire Line
	4950 7100 5000 7100
Wire Wire Line
	10800 5800 10800 6000
Wire Wire Line
	10700 6000 10800 6000
Connection ~ 10800 5800
Wire Wire Line
	10400 6000 10050 6000
Wire Wire Line
	2500 2950 2950 2950
Wire Wire Line
	7450 4000 7500 4000
Wire Wire Line
	7500 4000 7500 4100
Connection ~ 7500 4200
Wire Wire Line
	7500 4200 8150 4200
Wire Wire Line
	7450 4100 7500 4100
Connection ~ 7500 4100
Wire Wire Line
	7500 4100 7500 4200
Wire Wire Line
	7450 4400 7500 4400
Wire Wire Line
	7500 4400 7500 4300
Connection ~ 7500 4300
Wire Wire Line
	7500 4300 8150 4300
Connection ~ 1900 6900
Wire Wire Line
	1900 6900 2300 6900
Connection ~ 1900 7200
Wire Wire Line
	1900 7200 2300 7200
Connection ~ 1700 6900
Wire Wire Line
	1700 6900 1900 6900
Connection ~ 1700 7200
Wire Wire Line
	1700 7200 1900 7200
Connection ~ 1450 6900
Wire Wire Line
	1450 6900 1700 6900
Connection ~ 1450 7200
Wire Wire Line
	1450 7200 1700 7200
Connection ~ 2800 6150
Wire Wire Line
	2800 6150 2950 6150
Connection ~ 2650 6450
Wire Wire Line
	2650 6450 2800 6450
Connection ~ 2250 6450
Wire Wire Line
	2250 6450 2650 6450
Connection ~ 1000 6150
Wire Wire Line
	1000 6150 1950 6150
Text Notes 9700 5600 0    50   ~ 0
ISP 0
Text Notes 9700 5800 0    50   ~ 0
ISP 1
Text Notes 9700 6000 0    50   ~ 0
VBUS
Text Notes 8600 6500 0    50   ~ 10
https://github.com/johnwinans/2055-LPC51U68JBD64-breakout
Connection ~ 2600 3800
Wire Wire Line
	2600 3800 2750 3800
Wire Wire Line
	2000 2650 1700 2650
$Comp
L power:GND #PWR0103
U 1 1
P 1700 2650
F 0 "#PWR0103" H 1700 2400 50  0001 C CNN
F 1 "GND" H 1705 2477 50  0000 C CNN
F 2 "" H 1700 2650 50  0001 C CNN
F 3 "" H 1700 2650 50  0001 C CNN
	1    1700 2650
	1    0    0    -1  
$EndComp
$EndSCHEMATC
